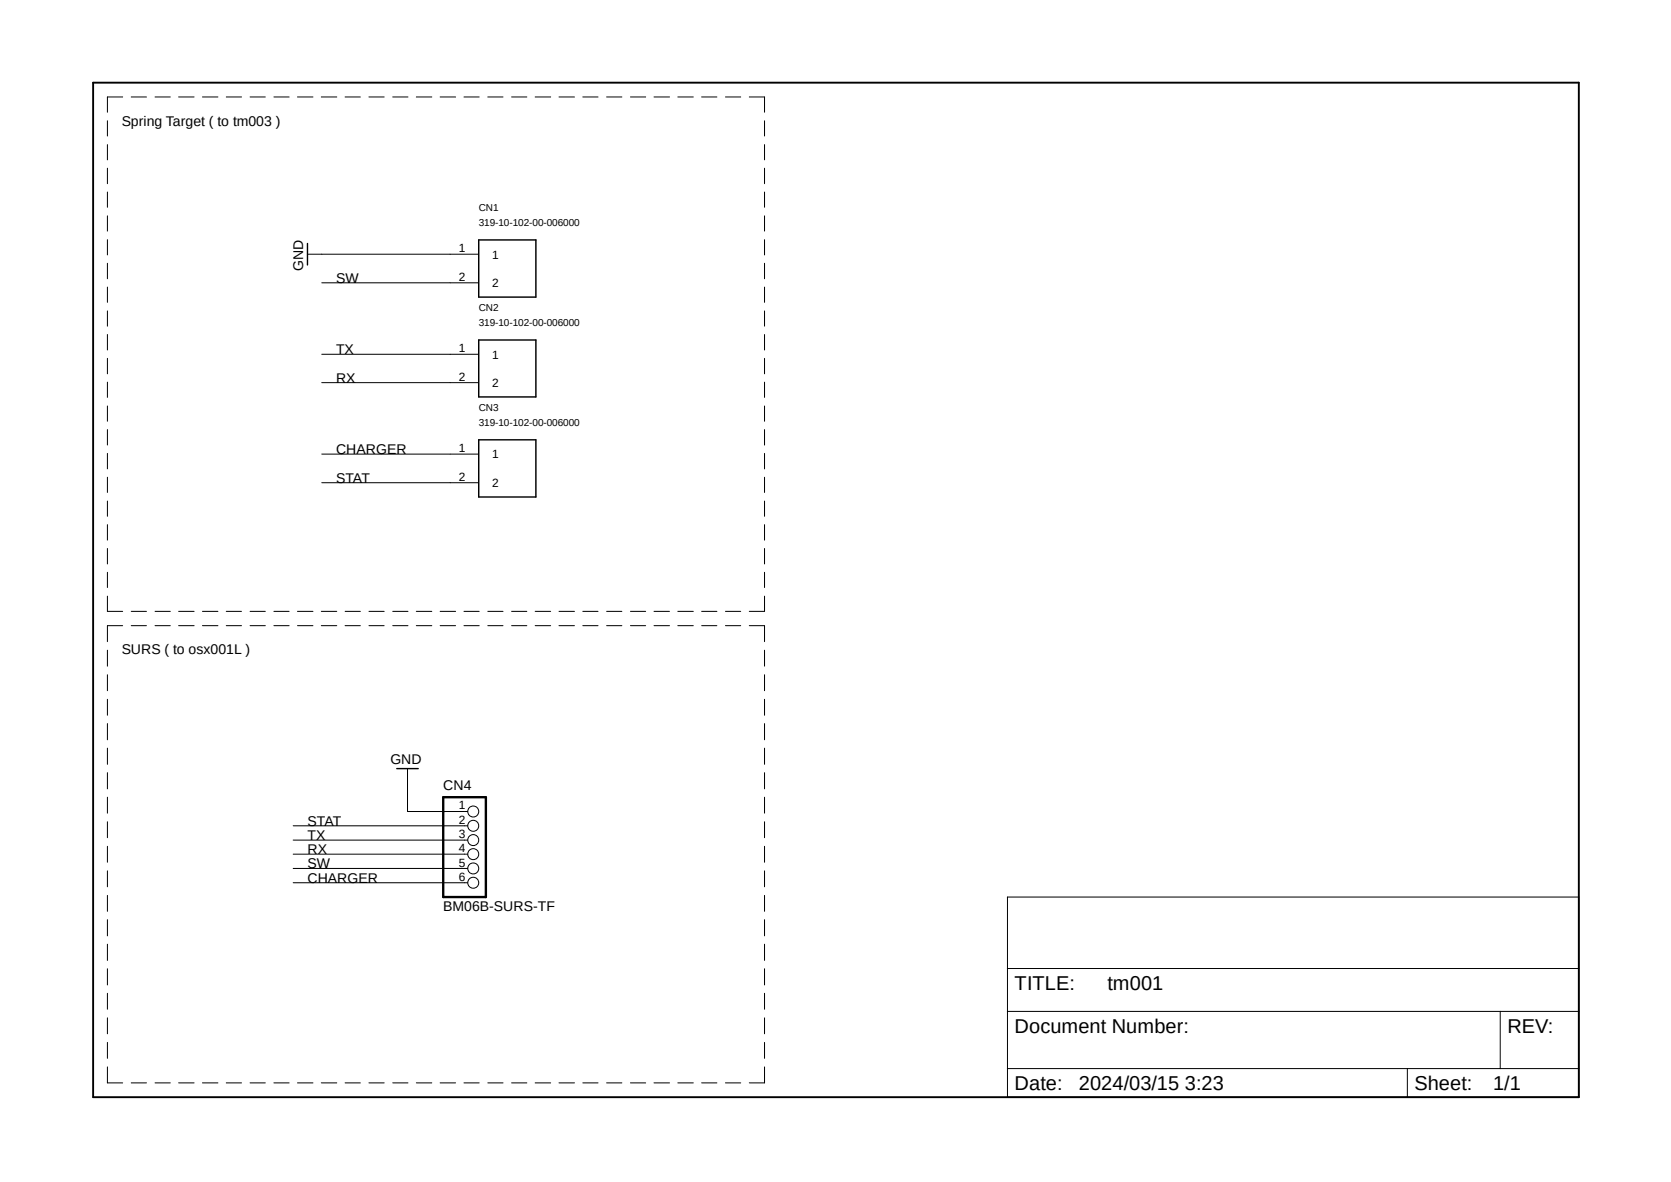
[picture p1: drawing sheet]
<svg xmlns="http://www.w3.org/2000/svg" width="297mm" height="210mm" viewBox="0 0 297 210" stroke-linecap="round" stroke-linejoin="round" font-family="sans-serif">
<path d="M16 14.4l265 181.1M281 14.4l-265 181.1" fill="none" stroke="#fff" stroke-width=".18"/>
<g fill="none" stroke="#000" stroke-width=".18">
<path d="M21.8 17.2h-2.7v2.7M23.3 17.2h2.7M27.6 17.2h2.7M31.7 17.2h2.8M36 17.2h2.7M40.2 17.2h2.7M44.4 17.2h2.8M48.7 17.2h2.7M52.9 17.2h2.7M57.1 17.2h2.8M61.3 17.2h2.8M65.6 17.2h2.7"/>
<path d="M69.8 17.2h2.7M74 17.2h2.8M78.2 17.2h2.8M82.5 17.2h2.7M86.7 17.2h2.7M90.9 17.2h2.7M95.1 17.2h2.8M99.4 17.2h2.7M103.6 17.2h2.7M107.8 17.2h2.7M112.1 17.2h2.7M116.2 17.2h2.8"/>
<path d="M120.5 17.2h2.7M124.7 17.2h2.7M128.9 17.2h2.8M133.2 17.2h2.7v2.7M19.1 21.5v2.7M19.1 25.7v2.7M19.1 29.9v2.7M19.1 34.1v2.7M19.1 38.4v2.7M135.9 21.5v2.7M135.9 25.7v2.7M135.9 29.9v2.7"/>
<path d="M135.9 34.1v2.7M135.9 38.4v2.7M19.1 42.6v2.7M19.1 46.8v2.7M19.1 51v2.7M19.1 55.2v2.8M19.1 59.4v2.8M54.7 45.2h30.4M57.2 50.2h27.9M135.9 42.6v2.7M135.9 46.8v2.7M135.9 51v2.7"/>
<path d="M135.9 55.2v2.8M135.9 59.4v2.8M19.1 63.7v2.7M19.1 67.9v2.7M19.1 72.1v2.7M19.1 76.3v2.8M57.2 62.9h27.9M57.2 68h27.9M135.9 63.7v2.7M135.9 67.9v2.7M135.9 72.1v2.7M135.9 76.3v2.8"/>
<path d="M19.1 80.6v2.7M19.1 84.8v2.7M19.1 89v2.7M19.1 93.2v2.8M19.1 97.5v2.7M57.2 80.7h27.9M57.2 85.8h27.9M135.9 80.6v2.7M135.9 84.8v2.7M135.9 89v2.7M135.9 93.2v2.8M135.9 97.5v2.7"/>
<path d="M19.1 101.7v2.7M19.1 105.9v2.7h2.7M19.1 115.5v2.9M19.1 119.9v2.8M21.8 111.2h-2.7v2.8M23.3 108.6h2.7M23.3 111.2h2.7M27.6 108.6h2.7M27.6 111.2h2.7M31.7 108.6h2.8M31.7 111.2h2.8M36 108.6h2.7"/>
<path d="M36 111.2h2.7M40.2 108.6h2.7M40.2 111.2h2.7M44.4 108.6h2.8M44.4 111.2h2.8M48.7 108.6h2.7M48.7 111.2h2.7M52.9 108.6h2.7M52.9 111.2h2.7M57.1 108.6h2.8M57.1 111.2h2.8M61.3 108.6h2.8"/>
<path d="M61.3 111.2h2.8M65.6 108.6h2.7M65.6 111.2h2.7M69.8 108.6h2.7M69.8 111.2h2.7M74 108.6h2.8M74 111.2h2.8M78.2 108.6h2.8M78.2 111.2h2.8M82.5 108.6h2.7M82.5 111.2h2.7M86.7 108.6h2.7"/>
<path d="M86.7 111.2h2.7M90.9 108.6h2.7M90.9 111.2h2.7M95.1 108.6h2.8M95.1 111.2h2.8M99.4 108.6h2.7M99.4 111.2h2.7M103.6 108.6h2.7M103.6 111.2h2.7M107.8 108.6h2.7M107.8 111.2h2.7M112.1 108.6h2.7"/>
<path d="M112.1 111.2h2.7M116.2 108.6h2.8M116.2 111.2h2.8M120.5 108.6h2.7M120.5 111.2h2.7M124.7 108.6h2.7M124.7 111.2h2.7M128.9 108.6h2.8M128.9 111.2h2.8M133.2 111.2h2.7v2.8M135.9 105.9v2.7h-2.7M135.9 101.7v2.7"/>
<path d="M135.9 115.5v2.9M135.9 119.9v2.8M19.1 124.2v2.9M19.1 128.6v2.8M19.1 132.9v2.9M19.1 137.3v2.9M72.4 136.6v7.6h10.7M135.9 124.2v2.9M135.9 128.6v2.8M135.9 132.9v2.9M135.9 137.3v2.9M19.1 141.6v2.9"/>
<path d="M19.1 146v2.8M19.1 150.4v2.8M19.1 154.7v2.9M19.1 159.1v2.8M52.1 146.7h31M52.1 149.3h31M52.1 151.8h31M52.1 154.3h31M52.1 156.8h31M135.9 141.6v2.9M135.9 146v2.8M135.9 150.4v2.8"/>
<path d="M135.9 154.7v2.9M135.9 159.1v2.8M179.1 159.4h101.5v35.5h-101.5zM19.1 163.4v2.9M19.1 167.8v2.8M19.1 172.1v2.9M19.1 176.5v2.8M135.9 163.4v2.9M135.9 167.8v2.8M135.9 172.1v2.9M135.9 176.5v2.8M179.1 179.7h101.5"/>
<path d="M179.1 172.1h101.5M266.7 179.7v10.2M19.1 180.8v2.9M19.1 185.2v2.8M19.1 189.6v2.8h2.7M23.3 192.4h2.7M27.6 192.4h2.7M31.7 192.4h2.8M36 192.4h2.7M40.2 192.4h2.7M44.4 192.4h2.8M48.7 192.4h2.7"/>
<path d="M52.9 192.4h2.7M57.1 192.4h2.8M61.3 192.4h2.8M65.6 192.4h2.7M69.8 192.4h2.7M74 192.4h2.8M78.2 192.4h2.8M82.5 192.4h2.7M86.7 192.4h2.7M90.9 192.4h2.7M95.1 192.4h2.8M99.4 192.4h2.7"/>
<path d="M103.6 192.4h2.7M107.8 192.4h2.7M112.1 192.4h2.7M116.2 192.4h2.8M120.5 192.4h2.7M124.7 192.4h2.7M128.9 192.4h2.8M135.9 180.8v2.9M135.9 185.2v2.8M135.9 189.6v2.8h-2.7M179.1 189.9h101.5M250.1 189.9v5"/>
<circle cx="84.1" cy="149.3" r=".98"/>
<circle cx="84.1" cy="144.2" r=".98"/>
<circle cx="84.1" cy="146.7" r=".98"/>
<circle cx="84.1" cy="156.8" r=".98"/>
<circle cx="84.1" cy="151.8" r=".98"/>
<circle cx="84.1" cy="154.3" r=".98"/>
</g>
<path d="M54.7 43.3v3.8M85.1 42.6h10.1v10.2h-10.1zM85.1 60.4h10.1v10.1h-10.1zM85.1 78.1h10.1v10.2h-10.1zM70.5 136.6h3.8" fill="none" stroke="#000" stroke-width=".25"/>
<path d="M78.8 141.6h7.6v17.8h-7.6z" fill="none" stroke="#000" stroke-width=".42"/>
<path d="M16.6 14.7h264v180.2h-264z" fill="none" stroke="#000" stroke-width=".34"/>
<g font-size="3.6">
<text x="180.3" y="175.9">TITLE:</text>
<text x="196.9" y="175.9">tm001</text>
<text x="180.3" y="183.5">Document Number:</text>
<text x="267.9" y="183.5">REV:</text>
<text x="180.3" y="193.7">Date:</text>
<text x="191.8" y="193.7">2024/03/15 3:23</text>
<text x="251.4" y="193.7">Sheet:</text>
<text x="265.4" y="193.7">1/1</text>
</g>
<g font-size="2.5">
<text x="21.6" y="22.3">Spring Target ( to tm003 )</text>
<text x="53.9" y="48.2" transform="rotate(-90 53.9 48.2)">GND</text>
<text x="59.7" y="50.3">SW</text>
<text x="59.7" y="63">TX</text>
<text x="59.7" y="68">RX</text>
<text x="59.7" y="80.7">CHARGER</text>
<text x="59.7" y="85.8">STAT</text>
<text x="21.6" y="116.2">SURS ( to osx001L )</text>
<text x="69.4" y="135.8">GND</text>
<text x="78.8" y="140.4">CN4</text>
<text x="54.7" y="146.7">STAT</text>
<text x="54.7" y="149.3">TX</text>
<text x="54.7" y="151.8">RX</text>
<text x="54.7" y="154.3">SW</text>
<text x="54.7" y="156.8">CHARGER</text>
<text x="78.8" y="161.9">BM06B-SURS-TF</text>
</g>
<g font-size="2.1">
<text x="81.6" y="44.8">1</text>
<text x="87.5" y="45.9">1</text>
<text x="81.6" y="49.9">2</text>
<text x="87.5" y="51">2</text>
<text x="81.6" y="62.6">1</text>
<text x="87.5" y="63.7">1</text>
<text x="81.6" y="67.6">2</text>
<text x="87.5" y="68.7">2</text>
<text x="81.6" y="80.3">1</text>
<text x="87.5" y="81.4">1</text>
<text x="81.6" y="85.4">2</text>
<text x="87.5" y="86.5">2</text>
<text x="81.6" y="143.8">1</text>
<text x="81.6" y="146.3">2</text>
<text x="81.6" y="148.9">3</text>
<text x="81.6" y="151.4">4</text>
<text x="81.6" y="154">5</text>
<text x="81.6" y="156.5">6</text>
</g>
<g font-size="1.8">
<text x="85.1" y="40.1">319-10-102-00-006000</text>
<text x="85.1" y="37.5">CN1</text>
<text x="85.1" y="57.9">319-10-102-00-006000</text>
<text x="85.1" y="55.3">CN2</text>
<text x="85.1" y="75.6">319-10-102-00-006000</text>
<text x="85.1" y="73.1">CN3</text>
</g>
</svg>
